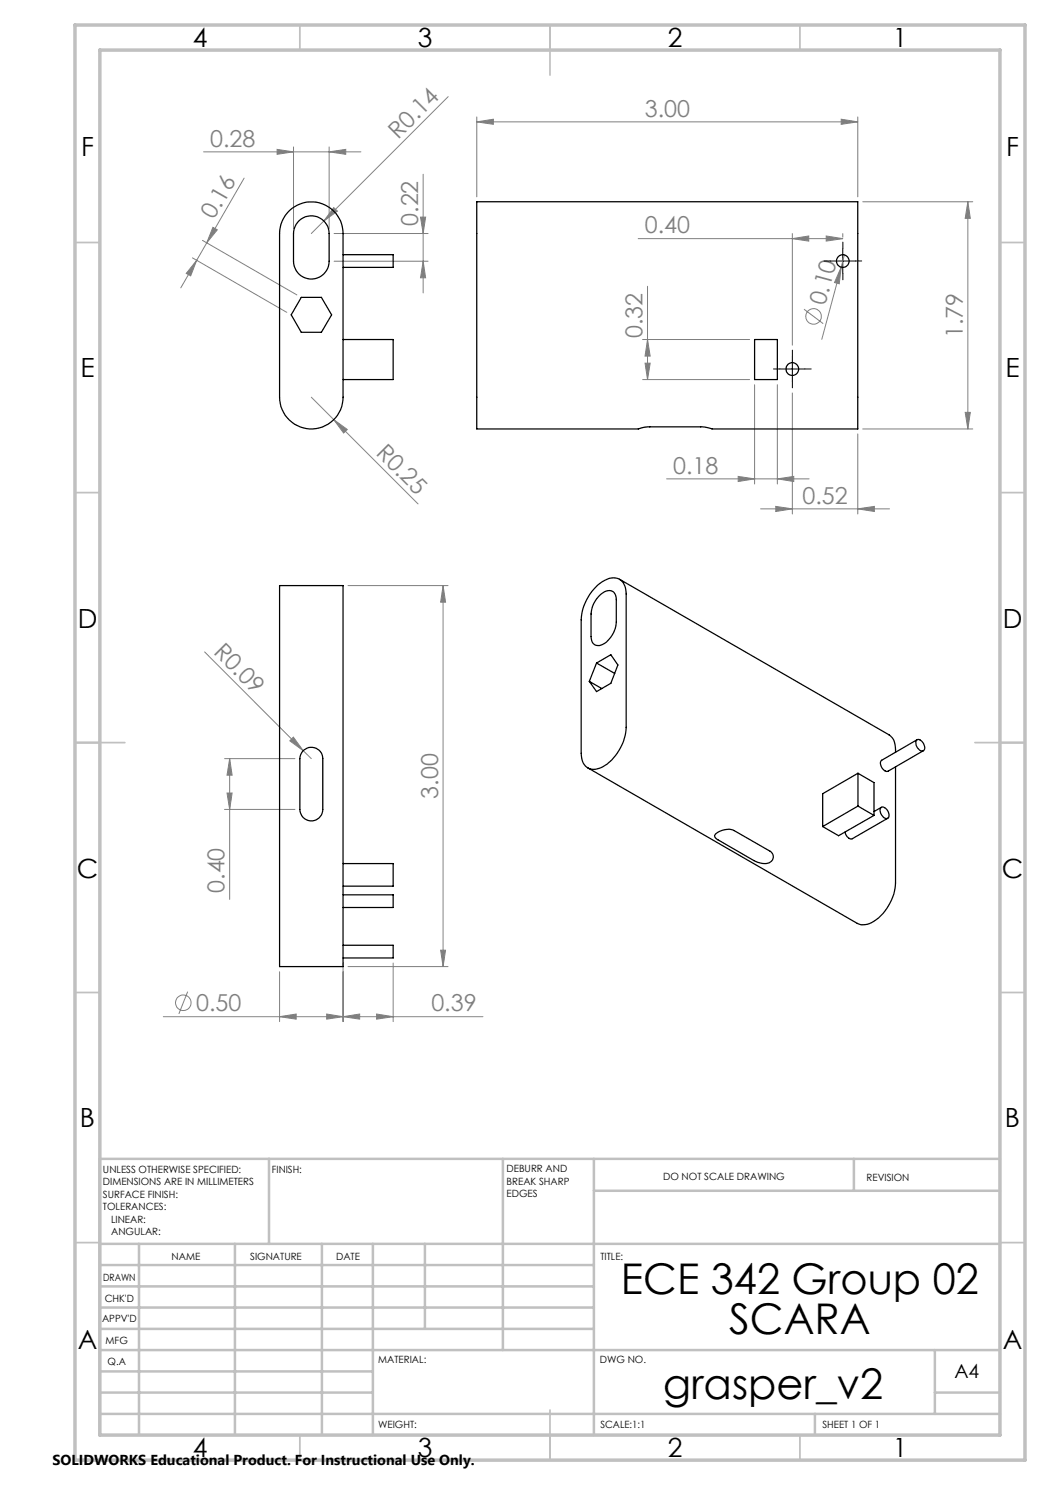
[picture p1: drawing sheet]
<svg xmlns="http://www.w3.org/2000/svg" width="210mm" height="297mm" viewBox="0 0 210 297" stroke-linecap="round" stroke-linejoin="round" font-family="sans-serif">
<g fill="none" stroke="#808080" stroke-width=".2">
<path d="M89.6 19.3l-27.3 27.4M40.7 30.4h31.5M48.8 35.6l-7.5 13M55.4 29.9l3.3 .5-3.3 .5zM58.7 29.4v16.3M65.8 30.4l3.3-.5v1zM65.8 29.4v16.3M84.6 34.9v23.7M95.4 24.4l3.3-.6v1.1zM95.4 23.4v16M95.4 24.4h76.2M168.2 23.8l3.4 .6-3.4 .5z"/>
<path d="M171.6 23.4v16M38.5 51.6l18.9 10.9M39.3 52.1l-1.2 3.1-.8-.5zM39.3 52.1l-3.1 5.5M40.5 48.1l18.9 10.9M41.3 48.6l-2 3.5M42.6 45.5l.9 .5-2.2 2.6zM66.7 41.5l.8 .7-2.7 2zM66.8 52.2h18.8M66.8 46.7h18.8M84.1 43.4h1l-.5 3.3zM84.6 52.2l.5 3.4h-1z"/>
<path d="M127.6 47.7h41M129.5 57.3v18.6M158.5 47.7l3.2-.5v1zM158.5 46.7v22.3M165.2 47.2l3.4 .5-3.4 .5zM168.2 53.4l-.3 3.4-1-.3zM168.2 53.4l-3.8 14.5M168.6 46.7v.7M168.9 51l-.7 2.4M172.5 40.4h22.1M193.6 40.4v45.4M193.6 40.4l.5 3.3h-1.1z"/>
<path d="M62.3 79.4l21.3 21.4M128.5 67.9h21.4M128.5 75.9h21.4M129 72.6h1l-.5 3.3zM129.5 67.9l.5 3.3h-1zM150.9 76.9v19.9M155.5 76.9v19.9M158.5 78.6v24.2M160.8 61.8l3.8 2.9M66.7 83.9l2.8 2-.8 .7zM133.3 95.8h28.5M147.6 95.3l3.3 .5-3.3 .5z"/>
<path d="M155.5 95.8l3.3-.5v1zM171.6 86.8v16M172.5 85.8h22.1M193 82.5h1.1l-.5 3.3zM69.6 117.1h20M88.6 117.1l.5 3.3h-1zM88.6 117.1v76.2M152.1 101.8h25.8M155.2 101.3l3.3 .5-3.3 .5zM171.6 101.8l3.3-.5v1zM40.9 130.4l19.7 19.7M44.9 151.7h14.1"/>
<path d="M45.4 158.6h1l-.5 3.3zM45.9 151.7l.5 3.3h-1zM45.9 151.7v28.2M58.7 147.4l1.9 2.7-2.6-1.9zM60.6 150.1l1.7 1.6M44.9 161.9h14.1M37.5 198.3l-1.7 4.5M55.9 194.3v10M68.6 192.6v11.7M69.6 193.3h20M78.6 192.6v11.7M88.1 190h1l-.5 3.3z"/>
<path d="M32.7 203.3h63.9M55.9 203.3l3.3-.5v1zM65.3 202.8l3.3 .5-3.3 .5zM68.6 203.3l3.3-.5v1zM75.3 202.8l3.3 .5-3.3 .5z"/>
<circle cx="162.7" cy="63.3" r="1.56"/>
<circle cx="36.7" cy="200.6" r="1.55"/>
</g>
<path d="M166.1 52.2h-1.3M168.6 49.7v-1.3M168.6 54.7v1.3M171.1 52.2h1.2M156 73.8h-1.3M158.5 71.3v-1.3M158.5 76.3v1.3M161 73.8h1.2" fill="none" stroke="#000" stroke-width=".2" stroke-dasharray="15.2 1.3 1.3 1.3"/>
<path d="M166.1 52.2h5M168.6 49.7v5M156 73.8h5M158.5 71.3v5" fill="none" stroke="#000" stroke-width=".2"/>
<g fill="none" stroke="#c0c0c0" stroke-width=".35">
<path d="M60 5v5M110 5v10M160 5v5M15 48.5h5M200 48.5h5M15 98.5h5M200 98.5h5M15 148.5h10M195 148.5h10M15 198.5h5M200 198.5h5M15 248.5h5"/>
<path d="M200 248.5h5M60 287v5M110 282v10M160 287v5"/>
</g>
<g fill="none" stroke="#c0c0c0" stroke-width=".5">
<path d="M53.8 231.8v17M100.6 231.8v38.2M118.8 231.8v55.2M118.8 238.2h81.2M170.8 231.8v6.4M200 231.8h-180v55.2M20 248.8h180M20 257.3h98.8M20 253h98.8M27.8 248.8v38.2M47 248.8v38.2M64.4 248.8v38.2"/>
<path d="M74.6 248.8v38.2M85 248.8v17M20 265.8h98.8M20 261.5h98.8M20 278.5h54.6M20 274.3h54.6M20 270h180M187 278.5h13M187 270v12.8M20 282.8h180M163 282.8v4.2"/>
</g>
<path d="M15 5h190v287h-190zM20 10h180v277h-180z" fill="none" stroke="#c0c0c0" stroke-width=".7"/>
<g fill="#808080">
<path d="M58.7 147.4l1.9 2.7-2.6-1.9z"/>
<path d="M66.7 41.5l.8 .7-2.7 2z"/>
<path d="M168.2 53.4l-.3 3.4-1-.3z"/>
<path d="M66.7 83.9l2.8 2-.8 .7z"/>
<path d="M168.2 23.8l3.4 .6-3.4 .5zM95.4 24.4l3.3-.6v1.1z"/>
<path d="M158.5 47.7l3.2-.5v1zM165.2 47.2l3.4 .5-3.4 .5zM147.6 95.3l3.3 .5-3.3 .5zM155.5 95.8l3.3-.5v1zM55.9 203.3l3.3-.5v1zM65.3 202.8l3.3 .5-3.3 .5zM68.6 203.3l3.3-.5v1zM75.3 202.8l3.3 .5-3.3 .5z"/>
<path d="M55.4 29.9l3.3 .5-3.3 .5zM65.8 30.4l3.3-.5v1z"/>
<path d="M155.2 101.3l3.3 .5-3.3 .5zM171.6 101.8l3.3-.5v1z"/>
<path d="M42.6 45.5l.9 .5-2.2 2.6zM39.3 52.1l-1.2 3.1-.8-.5z"/>
<path d="M45.4 158.6h1l-.5 3.3zM45.9 151.7l.5 3.3h-1z"/>
<path d="M84.6 52.2l.5 3.4h-1zM84.1 43.4h1l-.5 3.3z"/>
<path d="M193.6 40.4l.5 3.3h-1.1zM193 82.5h1.1l-.5 3.3zM129.5 67.9l.5 3.3h-1zM129 72.6h1l-.5 3.3zM88.6 117.1l.5 3.3h-1zM88.1 190h1l-.5 3.3z"/>
</g>
<g fill="none" stroke="#000" stroke-width=".25">
<path d="M57.9 42.1a6.4 6.4 0 0 1 6.9-1.2 6.4 6.4 0 0 1 3.8 5.8v32.7a6.4 6.4 0 0 1-6.3 6.4 6.4 6.4 0 0 1-6.4-6.4v-32.7a6.4 6.4 0 0 1 2-4.6zM59.8 44.1a3.5 3.5 0 0 1 3.9-.7 3.5 3.5 0 0 1 2.1 3.3v5.5a3.6 3.6 0 0 1-3.5 3.6 3.6 3.6 0 0 1-3.6-3.6v-6l.5-1.3zM60.3 59.5h4l2 3.5-2 3.5h-4l-2.1-3.5zM68.6 50.9h10v2.6h-10M95.4 40.4h76.2v45.4h-29.2l-1.9-.4h-10.9l-1.9 .4h-32.3zM68.6 67.9h10v8h-10M150.9 67.9h4.6v8h-4.6zM55.9 117.1h12.7v76.2h-12.7zM119.2 117.4a4.4 4.4 0 0 1 4.6-1.6 3.3 3.3 0 0 1 1.4 3v26.7a9.8 9.8 0 0 1-5.1 8.1 2.55 2.55 0 0 1-3.8-2.4l-.1-27.2a10.2 10.2 0 0 1 3-6.6zM119.9 119.1a2.22 2.22 0 0 1 2.8-.7l.3 .5 .2 .6 .1 4.9a5.3 5.3 0 0 1-3.4 4.7 1.5 1.5 0 0 1-1.7-1.8v-4.5a5.5 5.5 0 0 1 1.7-3.7zM123.9 115.8l53.9 31.2a3.1 3.1 0 0 1 1.3 2.9v.6M117.9 136.3l2.5 1.4"/>
<path d="M119.3 132.6l2.9-1.7 1.4 2.1-1.4 3.7-2.9 1.6-1.4-2M119.3 132.6l-1.4 3.7M119.3 132.6l3.6 2.1M60.5 150.3a2.29 2.29 0 0 1 2.5-.7 2.29 2.29 0 0 1 1.6 2.1v10.2a2.29 2.29 0 0 1-2.3 2.3 2.29 2.29 0 0 1-2.3-2.3v-10.2l.1-.7zM171.6 154.7l-7.1 4v6.6M171.6 154.7v6.5M171.6 154.7l3.2 1.8v6.6M179.1 153.4v23.2a9.4 9.4 0 0 1-5.6 8.3l-1.3 .1-.7-.3-54-31.1M183.3 148a1.43 1.43 0 0 1 1.7 1.6 .66 .66 0 0 1-.6 .6 .66 .66 0 0 1-.7-.4 1.55 1.55 0 0 1-.4-1.8zM183.4 148l-7 4a1.45 1.45 0 0 0 1.2 2.2l7.1-4.1M68.6 179h10v2.5h-10M68.6 172.7h10v4.5h-10"/>
<path d="M143.1 166.8a3.7 3.7 0 0 1 3.7-.7l7.2 4.1a1.34 1.34 0 0 1 .6 1.6 1.34 1.34 0 0 1-1.4 .9l-1.1-.1-1-.3-7.8-4.5-.4-.5zM171.6 161.2l3.2 1.9M171.6 161.2l-7.1 4.1M174.8 163.1l-7.1 4-3.2-1.8M176.2 161.5a1.39 1.39 0 0 1 1.6 1.6 .59 .59 0 0 1-.4 .6 .59 .59 0 0 1-.7-.2 1.62 1.62 0 0 1-.5-2zM176.3 161.5l-1.5 .8M177.6 163.7l-7.1 4a1.42 1.42 0 0 1-1.5-1.3M68.6 189.1h10v2.5h-10"/>
<circle cx="168.6" cy="52.2" r="1.27"/>
<circle cx="158.5" cy="73.8" r="1.28"/>
</g>
<g font-size="8.5">
<text x="124.2" y="258.8">ECE 342 Group 02</text>
<text x="145.8" y="266.9">SCARA</text>
<text x="132.6" y="279.7">grasper_v2</text>
</g>
<g font-size="5.3">
<text x="38.5" y="9.5">4</text>
<text x="83.5" y="9.5">3</text>
<text x="133.6" y="9.5">2</text>
<text x="178.6" y="9.5">1</text>
<text x="16.2" y="31.2">F</text>
<text x="201.2" y="31.2">F</text>
<text x="16.1" y="75.5">E</text>
<text x="201.1" y="75.5">E</text>
<text x="15.5" y="125.5">D</text>
<text x="200.5" y="125.5">D</text>
<text x="15.4" y="175.5">C</text>
<text x="200.4" y="175.5">C</text>
<text x="16" y="225.5">B</text>
<text x="201" y="225.5">B</text>
<text x="15.5" y="269.7">A</text>
<text x="200.5" y="269.7">A</text>
<text x="38.5" y="291.5">4</text>
<text x="83.5" y="291.5">3</text>
<text x="133.6" y="291.5">2</text>
<text x="178.6" y="291.5">1</text>
</g>
<g font-size="4.7" fill="#808080">
<text x="128.9" y="23.3">3.00</text>
<text x="42" y="29.3">0.28</text>
<text x="79.6" y="27.9" transform="rotate(-45 79.6 27.9)">R0.14</text>
<text x="42.8" y="44.1" transform="rotate(-60 42.8 44.1)">0.16</text>
<text x="83.6" y="45.2" transform="rotate(-90 83.6 45.2)">0.22</text>
<text x="128.9" y="46.7">0.40</text>
<text x="165" y="61.2" transform="rotate(-75 165 61.2)">0.10</text>
<text x="128.5" y="67.6" transform="rotate(-90 128.5 67.6)">0.32</text>
<text x="192.6" y="67.6" transform="rotate(-90 192.6 67.6)">1.79</text>
<text x="75" y="90.7" transform="rotate(45 75 90.7)">R0.25</text>
<text x="134.6" y="94.8">0.18</text>
<text x="160.5" y="100.8">0.52</text>
<text x="42.6" y="130.6" transform="rotate(45 42.6 130.6)">R0.09</text>
<text x="87.6" y="159.7" transform="rotate(-90 87.6 159.7)">3.00</text>
<text x="44.9" y="178.6" transform="rotate(-90 44.9 178.6)">0.40</text>
<text x="39.2" y="202.2">0.50</text>
<text x="86.3" y="202.3">0.39</text>
</g>
<text font-size="3.9" x="190.9" y="275.5">A4</text>
<text font-size="2.9" x="10.5" y="292.9">SOLIDWORKS Educational Product. For Instructional Use Only.</text>
<g font-size="2">
<text x="20.6" y="234.6">UNLESS OTHERWISE SPECIFIED:</text>
<text x="20.6" y="237.1">DIMENSIONS ARE IN MILLIMETERS</text>
<text x="20.6" y="239.6">SURFACE FINISH:</text>
<text x="54.4" y="234.6">FINISH:</text>
<text x="101.3" y="234.5">DEBURR AND</text>
<text x="101.3" y="237">BREAK SHARP</text>
<text x="101.3" y="239.5">EDGES</text>
<text x="132.6" y="236">DO NOT SCALE DRAWING</text>
<text x="173.3" y="236.2">REVISION</text>
<text x="20.6" y="242.1">TOLERANCES:</text>
<text x="22.2" y="244.6">LINEAR:</text>
<text x="22.2" y="247.1">ANGULAR:</text>
<text x="34.3" y="252">NAME</text>
<text x="50" y="251.9">SIGNATURE</text>
<text x="67.2" y="251.9">DATE</text>
<text x="120.1" y="251.9">TITLE:</text>
<text x="20.6" y="256.1">DRAWN</text>
<text x="20.9" y="260.3">CHK'D</text>
<text x="20.4" y="264.4">APPV'D</text>
<text x="21.1" y="268.8">MFG</text>
<text x="21.5" y="273">Q.A</text>
<text x="75.6" y="272.5">MATERIAL:</text>
<text x="120" y="272.5">DWG NO.</text>
<text x="75.6" y="285.5">WEIGHT:</text>
<text x="120.1" y="285.6">SCALE:1:1</text>
<text x="164.5" y="285.6">SHEET 1 OF 1</text>
</g>
</svg>
